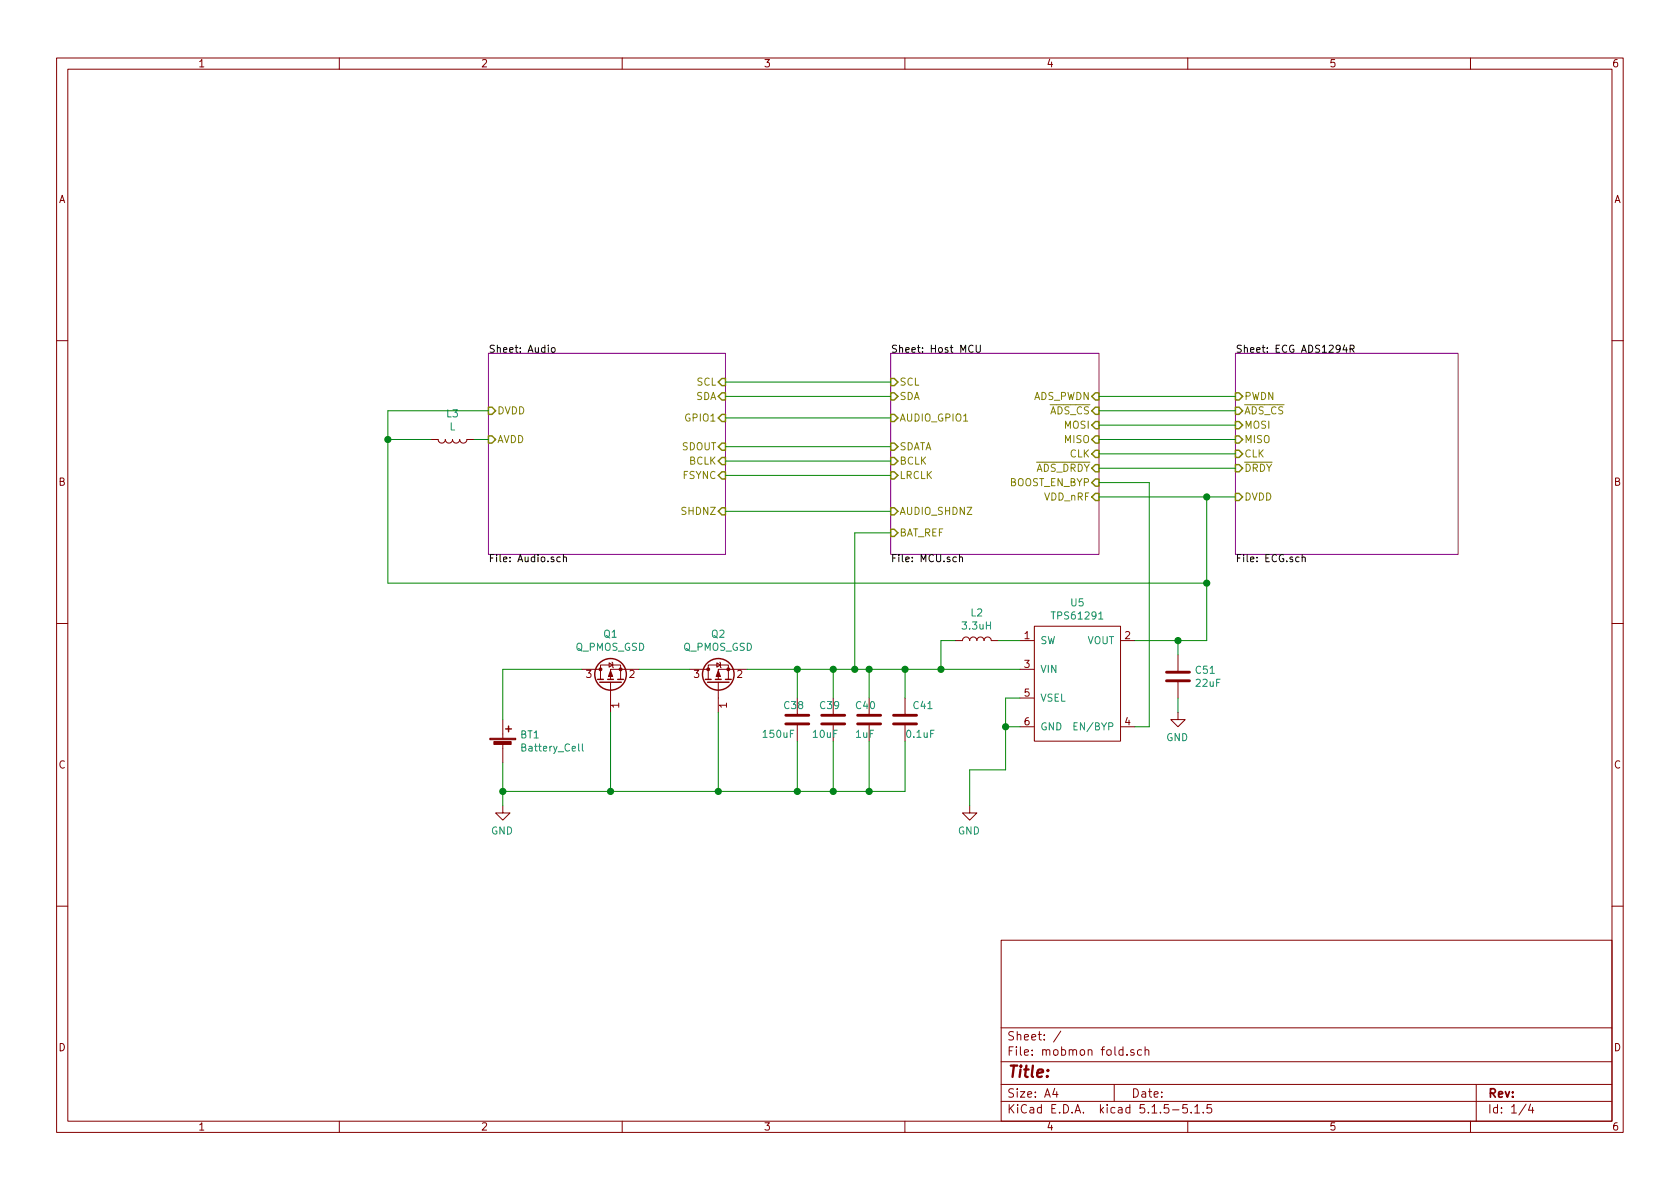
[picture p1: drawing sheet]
<svg xmlns="http://www.w3.org/2000/svg" width="297mm" height="210mm" viewBox="0 0 297 210" stroke-linecap="round" stroke-linejoin="round" font-family="sans-serif">
<g fill="none" stroke="#840000" stroke-width=".18">
<path d="M10 10.3h277v189.9h-277zM12 12.2h273v186.1h-273zM60 10.3v1.9M110 10.3v1.9M160 10.3v1.9M210 10.3v1.9M260 10.3v1.9M10 60.2h2M76.2 77.7h1.3a.63 .63 0 0 0 .6 .7 .63 .63 0 0 0 .6-.7 .63 .63 0 0 0 .7 .7 .63 .63 0 0 0 .6-.7 .63 .63 0 0 0 .6 .7 .63 .63 0 0 0 .7-.7 .63 .63 0 0 0 .6 .7 .63 .63 0 0 0 .6-.7h1.3M285 60.2h2M10 110.3h2M102.9 118.4h3.3"/>
<path d="M107.7 117.2l.6 .4-.6 .4zM108.2 117.1l.1 .1v.8l.2 .1M113 118.4h-5.1v1.7M121.9 118.4h3.3M126.7 117.2l.7 .4-.7 .4zM127.3 117.1l.1 .1v.8l.1 .1M132.1 118.4h-5.1v1.7M168.9 113.3h1.3a.63 .63 0 0 1 .6-.7 .63 .63 0 0 1 .6 .7 .63 .63 0 0 1 .7-.7 .63 .63 0 0 1 .6 .7 .63 .63 0 0 1 .7-.7 .63 .63 0 0 1 .6 .7 .63 .63 0 0 1 .6-.7 .63 .63 0 0 1 .7 .7h1.2M180.3 113.3h2.6M180.3 118.4h2.6M182.9 110.7h15.2v20.4h-15.2zM198.1 113.3h2.6"/>
<path d="M208.3 115.8v2.8M285 110.3h2M88.9 127.2v3.4M88.9 131.6v3.3M106.2 120.1v-2.5h3.5v2.5M107.9 120.6v5.4M125.2 120.1v-2.5h3.6v2.5M127 120.6v5.4M141 123.4v2.8M141 128.3v2.8M147.3 123.4v2.8M147.3 128.3v2.8"/>
<path d="M153.7 123.4v2.8M153.7 128.3v2.8M160 123.4v2.8M160 128.3v2.8M180.3 128.5h2.6M180.3 123.4h2.6M198.1 128.5h2.6M208.3 126v1.2h-1.3l1.3 1.3 1.2-1.3h-1.2M208.3 120.6v2.8M88.9 142.5v1.3h-1.3l1.3 1.2 1.3-1.2h-1.3M171.4 142.5v1.3h-1.2l1.2 1.2 1.3-1.2h-1.3M10 160.2h2"/>
<path d="M177 166.3h108v32h-108zM285 160.2h2M60 198.3v1.9M110 198.3v1.9M160 198.3v1.9M177 194.8h108M177 191.8h108M177 187.8h108M177 181.8h108M186.5 192.5l-.4 1h1M186.8 193v1M187.6 182.3l-1.3 2"/>
<path d="M197 191.8v3M199.3 186.5v.1M200.5 185.7a.37 .37 0 0 0-.6 .1l.1 .2 .5 .2 .1 .1-.3 .3-.4-.1M201.8 185.7l-.4-.1-.3 .3 .1 .6 .2 .1 .4-.1M202.5 185.7a.37 .37 0 0 1 .6 .1v.8M202.5 185.1v1.5M207.3 196.3h1.2M209.9 195.3h-.7l-.1 .7 .2-.1 .5 .1 .2 .2-.1 .5-.2 .1-.6-.1M210 198.3v1.9M210.6 196.7v.1M211.3 195.8l.4-.5v1.5M211.3 196.8h.8"/>
<path d="M212.8 196.7v.1M214.2 195.3h-.7l-.1 .7 .2-.1 .5 .1 .1 .2v.5l-.2 .1-.6-.1M260 198.3v1.9M261 191.8v6.5M269.8 195.2l-1.2 2M270.6 195.2l-.3 1.1h.9M271 195.8v1"/>
</g>
<path d="M86.4 62.5h41.9v35.5h-41.9zM157.5 62.5h36.8v35.5h-36.8zM218.4 62.5h39.4v35.5h-39.4z" fill="none" stroke="#840084" stroke-width=".18"/>
<g fill="none" stroke="#000" stroke-width=".18">
<path d="M97.6 61.5h.3l.2 .1-.1 .6-.3 .1-.2-.2zM172.1 61.2a.6 .6 0 0 0-.9 .4 .6 .6 0 0 0 .6 .7l.3-.1M172.6 61v1.1l.2 .2 .4-.1 .1-.1v-1.1M237.7 61l-.3 .9h.8M238 61.5v.8M238.7 61.7l.6-.1 .1-.4-.2-.2h-.5v1.3M239 61.7l.4 .6M99.1 98.5h-.4l-.2 .2 .1 .6h.5M99.6 98.6l.2-.1h.3l.1 .8M99.6 98.1v1.2M169.6 98.6l.2-.1h.3l.1 .8M169.6 98.1v1.2"/>
<path d="M230.2 98.6l.2-.1h.3l.1 .8M230.2 98.1v1.2"/>
</g>
<g fill="none" stroke="#848400" stroke-width=".25">
<path d="M86.4 72h.6l.6 .6-.6 .7h-.6zM86.4 77.1h.6l.6 .6-.6 .7h-.6zM127.6 78.4h.7v1.2h-.7l-.6-.6zM127.6 73.3h.7v1.2h-.7l-.6-.6zM127.6 69.5h.7v1.2h-.7l-.6-.6zM127.6 66.9h.7v1.3h-.7l-.6-.6zM157.5 78.4h.6l.6 .6-.6 .6h-.6zM157.5 73.3h.6l.6 .6-.6 .6h-.6zM157.5 69.5h.6l.6 .6-.6 .6h-.6zM157.5 66.9h.6l.6 .7-.6 .6h-.6zM193.7 74.5h.6v1.3h-.6l-.7-.6zM193.7 77.1h.6v1.3h-.6l-.7-.7z"/>
<path d="M193.7 79.6h.6v1.3h-.6l-.7-.6zM193.7 72h.6v1.3h-.6l-.7-.7zM193.7 69.5h.6v1.2h-.6l-.7-.6zM218.4 74.5h.7l.6 .7-.6 .6h-.7zM218.4 72h.7l.6 .6-.6 .7h-.7zM218.4 79.6h.7l.6 .7-.6 .6h-.7zM218.4 77.1h.7l.6 .6-.6 .7h-.7zM218.4 69.5h.7l.6 .6-.6 .6h-.7zM127.6 89.8h.7v1.3h-.7l-.6-.7zM127.6 83.4h.7v1.3h-.7l-.6-.6zM127.6 80.9h.7v1.3h-.7l-.6-.7zM157.5 83.4h.6l.6 .7-.6 .6h-.6z"/>
<path d="M157.5 80.9h.6l.6 .6-.6 .7h-.6zM157.5 89.8h.6l.6 .6-.6 .7h-.6zM157.5 93.6h.6l.6 .6-.6 .7h-.6zM193.7 82.2h.6v1.2h-.6l-.7-.6zM193.7 87.2h.6v1.3h-.6l-.7-.6zM193.7 84.7h.6v1.3h-.6l-.7-.7zM218.4 82.2h.7l.6 .6-.6 .6h-.7zM218.4 87.2h.7l.6 .7-.6 .6h-.7z"/>
</g>
<g fill="#840000" stroke="#840000" stroke-width=".18">
<path d="M86.6 130.6h4.6v.2h-4.6z"/>
<path d="M87.3 131.1h3.1v.5h-3.1z"/>
<path d="M127 118.6l.4 1h-.8z"/>
<path d="M107.9 118.6l.4 1h-.7z"/>
<circle cx="128.8" cy="118.4" r=".25"/>
<circle cx="125.2" cy="118.4" r=".25"/>
<circle cx="109.7" cy="118.4" r=".25"/>
<circle cx="106.2" cy="118.4" r=".25"/>
</g>
<g fill="none" stroke="#840000" stroke-width=".25">
<path d="M89.4 128.9h1M89.9 128.4v1M105.7 120.1h1M106 120.6h3.9M107.4 120.1h1.1M109.2 120.1h1M124.7 120.1h1M125.1 120.6h3.8M126.5 120.1h1M128.3 120.1h1"/>
<circle cx="107.9" cy="119.2" r="2.79"/>
<circle cx="127" cy="119.2" r="2.79"/>
</g>
<path d="M194.3 109.5h.7M103 131.5v1.1l.1 .2M189.9 128.4h.4M190.5 127.8h-.6v1.3h.6" fill="none" stroke="#008484" stroke-width=".18"/>
<path d="M206.2 118.9h4.1M138.9 128h4.1M138.9 126.5h4.1M145.3 128h4.1M145.3 126.5h4.1M151.6 128h4.1M151.6 126.5h4.1M158 128h4.1M158 126.5h4.1M206.2 120.4h4.1" fill="none" stroke="#840000" stroke-width=".51"/>
<g fill="none" stroke="#008400" stroke-width=".18">
<path d="M68.6 77.7h7.6M83.8 77.7h2.6M86.4 72.6h-17.8v30.5h144.8M128.3 70.1h29.2M128.3 67.6h29.2M128.3 73.9h29.2M128.3 79h29.2M194.3 72.6h24.1M194.3 75.2h24.1M194.3 70.1h24.1M194.3 77.7h24.1M128.3 84.1h29.2"/>
<path d="M128.3 90.4h29.2M128.3 81.5h29.2M157.5 94.2h-6.4v24.2M194.3 87.9h24.1M194.3 85.3h8.9v43.2h-2.5M194.3 82.8h24.1M194.3 80.3h24.1M213.4 87.9v25.4h-12.7M102.9 118.4h-14v8.8M113 118.4h8.9M132.1 118.4h48.2M141 118.4v5"/>
<path d="M147.3 118.4v5M153.7 118.4v5M160 118.4v5M168.9 113.3h-2.5v5.1M176.5 113.3h3.8M208.3 113.3v2.5M88.9 134.9v7.6M107.9 126v13.9M127 126v13.9M141 131.1v8.8M147.3 131.1v8.8M153.7 131.1v8.8"/>
<path d="M160 131.1v8.8h-71.1M177.8 128.5h2.5M180.3 123.4h-2.5v12.7h-6.4v6.4M208.3 123.4v2.6"/>
</g>
<g fill="#008400" stroke="#008400" stroke-width=".25">
<circle cx="213.4" cy="87.9" r=".51"/>
<circle cx="127" cy="139.9" r=".51"/>
<circle cx="151.1" cy="118.4" r=".51"/>
<circle cx="166.4" cy="118.4" r=".51"/>
<circle cx="141" cy="139.9" r=".51"/>
<circle cx="68.6" cy="77.7" r=".51"/>
<circle cx="177.8" cy="128.5" r=".51"/>
<circle cx="141" cy="118.4" r=".51"/>
<circle cx="88.9" cy="139.9" r=".51"/>
<circle cx="147.3" cy="139.9" r=".51"/>
<circle cx="160" cy="118.4" r=".51"/>
<circle cx="108" cy="139.9" r=".51"/>
<circle cx="208.3" cy="113.3" r=".51"/>
<circle cx="153.7" cy="139.9" r=".51"/>
<circle cx="147.3" cy="118.4" r=".51"/>
<circle cx="213.4" cy="103.1" r=".51"/>
<circle cx="153.7" cy="118.4" r=".51"/>
</g>
<text font-size="2.8" fill="#840000" x="178" y="190.5">Title:</text>
<g font-size="2.1" fill="#840000">
<text x="178" y="184">Sheet: /</text>
<text x="178" y="186.7">File: mobmon fold.sch</text>
<text x="178" y="196.9">KiCad E.D.A. kicad 5.1.5-5.1.5</text>
<text x="178" y="194.1">Size: A4</text>
<text x="200" y="194.1">Date:</text>
<text x="263" y="194.1">Rev:</text>
<text x="263" y="196.9">Id: 1/4</text>
</g>
<g font-size="1.8" fill="#840000">
<text x="35" y="11.9">1</text>
<text x="85" y="11.9">2</text>
<text x="135" y="11.9">3</text>
<text x="185" y="11.9">4</text>
<text x="235" y="11.9">5</text>
<text x="285" y="11.9">6</text>
<text x="10.4" y="35.9">A</text>
<text x="285.4" y="35.9">A</text>
<text x="10.4" y="85.9">B</text>
<text x="285.4" y="85.9">B</text>
<text x="181.1" y="113">1</text>
<text x="198.9" y="113">2</text>
<text x="103.7" y="119.9">3</text>
<text x="111.3" y="119.9">2</text>
<text x="122.7" y="119.9">3</text>
<text x="130.3" y="119.9">2</text>
<text x="181.1" y="118.1">3</text>
<text x="109.5" y="125.2" transform="rotate(-90 109.5 125.2)">1</text>
<text x="128.5" y="125.2" transform="rotate(-90 128.5 125.2)">1</text>
<text x="181.1" y="123.2">5</text>
<text x="181.1" y="128.3">6</text>
<text x="198.9" y="128.3">4</text>
<text x="10.4" y="135.9">C</text>
<text x="285.4" y="135.9">C</text>
<text x="10.4" y="185.9">D</text>
<text x="285.4" y="185.9">D</text>
<text x="35" y="199.9">1</text>
<text x="85" y="199.9">2</text>
<text x="135" y="199.9">3</text>
<text x="185" y="199.9">4</text>
<text x="235" y="199.9">5</text>
<text x="285" y="199.9">6</text>
</g>
<g font-size="1.8">
<text x="86.4" y="62.4">Sheet: Audio</text>
<text x="157.5" y="62.4">Sheet: Host MCU</text>
<text x="218.4" y="62.4">Sheet: ECG ADS1294R</text>
<text x="86.4" y="99.4">File: Audio.sch</text>
<text x="157.5" y="99.4">File: MCU.sch</text>
<text x="218.4" y="99.4">File: ECG.sch</text>
</g>
<g font-size="1.8" fill="#848400">
<text x="123" y="70.7">SDA</text>
<text x="123.2" y="68.2">SCL</text>
<text x="159" y="70.7">SDA</text>
<text x="159" y="68.2">SCL</text>
<text x="182.7" y="70.7">ADS_PWDN</text>
<text x="220" y="70.7">PWDN</text>
<text x="87.9" y="73.3">DVDD</text>
<text x="121.3" y="74.5">GPIO1</text>
<text x="159" y="74.5">AUDIO_GPIO1</text>
<text x="185.6" y="73.3">ADS_CS</text>
<text x="188.3" y="75.8">MOSI</text>
<text x="220" y="75.8">MOSI</text>
<text x="220" y="73.3">ADS_CS</text>
<text x="87.9" y="78.4">AVDD</text>
<text x="120.5" y="79.6">SDOUT</text>
<text x="121.8" y="82.2">BCLK</text>
<text x="159" y="82.2">BCLK</text>
<text x="159" y="79.6">SDATA</text>
<text x="183.1" y="83.4">ADS_DRDY</text>
<text x="188.3" y="78.4">MISO</text>
<text x="189.2" y="80.9">CLK</text>
<text x="220" y="80.9">CLK</text>
<text x="220" y="83.4">DRDY</text>
<text x="220" y="78.4">MISO</text>
<text x="120.8" y="84.7">FSYNC</text>
<text x="159" y="84.7">LRCLK</text>
<text x="178.4" y="86">BOOST_EN_BYP</text>
<text x="184.6" y="88.5">VDD_nRF</text>
<text x="220" y="88.5">DVDD</text>
<text x="120.6" y="91.1">SHDNZ</text>
<text x="159" y="91.1">AUDIO_SHDNZ</text>
<text x="159" y="94.9">BAT_REF</text>
</g>
<g font-size="1.8" fill="#008484">
<text x="79" y="73.8">L3</text>
<text x="79.5" y="76.1">L</text>
<text x="189.4" y="107.2">U5</text>
<text x="106.8" y="112.8">Q1</text>
<text x="125.8" y="112.8">Q2</text>
<text x="170.3" y="111.3">3.3uH</text>
<text x="171.7" y="109">L2</text>
<text x="183.9" y="113.9">SW</text>
<text x="186.3" y="109.5">TPS61291</text>
<text x="192.2" y="113.9">VOUT</text>
<text x="101.7" y="115.1">Q_PMOS_GSD</text>
<text x="120.8" y="115.1">Q_PMOS_GSD</text>
<text x="183.9" y="119">VIN</text>
<text x="211.5" y="119.1">C51</text>
<text x="138.7" y="125.4">C38</text>
<text x="145.1" y="125.4">C39</text>
<text x="151.4" y="125.4">C40</text>
<text x="161.6" y="125.4">C41</text>
<text x="183.9" y="124.1">VSEL</text>
<text x="211.5" y="121.5">22uF</text>
<text x="92" y="130.6">BT1</text>
<text x="135.1" y="130.5">150uF</text>
<text x="143.8" y="130.5">10uF</text>
<text x="151.4" y="130.5">1uF</text>
<text x="160.4" y="130.5">0.1uF</text>
<text x="183.9" y="129.2">GND</text>
<text x="190.5" y="129.2">EN/BYP</text>
<text x="206.2" y="131.1">GND</text>
<text x="92.5" y="132.9">Battery_Cell</text>
<text x="86.8" y="147.6">GND</text>
<text x="169.4" y="147.6">GND</text>
</g>
</svg>
